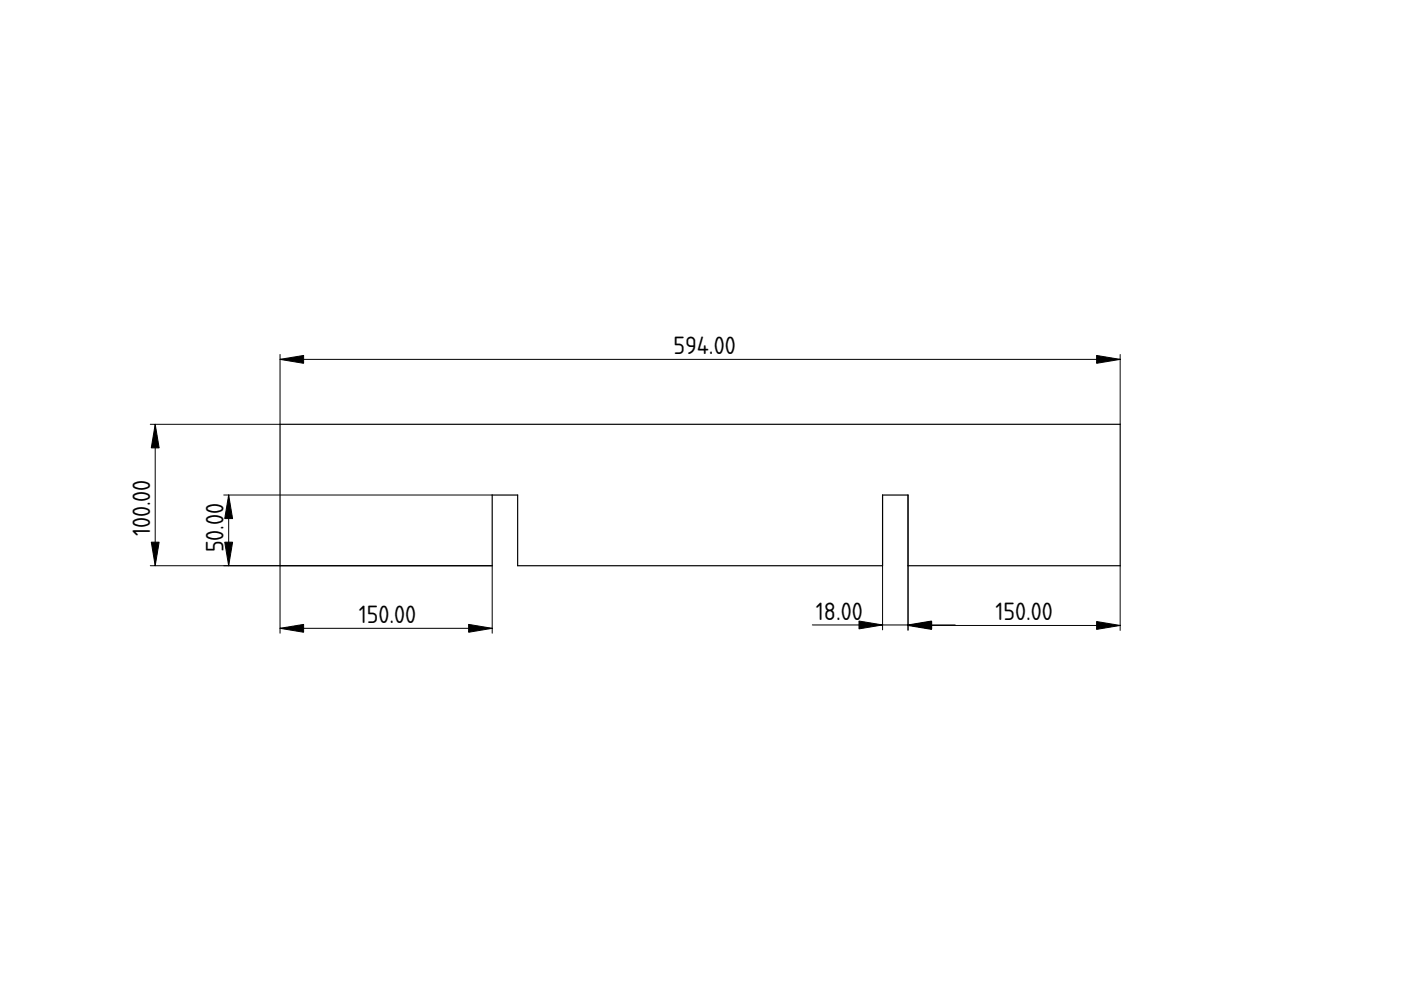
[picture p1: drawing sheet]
<svg xmlns="http://www.w3.org/2000/svg" width="297mm" height="210mm" viewBox="0 0 297 210" stroke-linecap="round" stroke-linejoin="round" font-family="sans-serif">
<g fill="none" stroke="#000" stroke-width=".21">
<path d="M59.4 75.2v14.8h-27.5M59.4 76.2h178.1M237.5 75.2v14.8M32.9 90v29.9M31.9 119.9h72.5v14.4M47.4 105h57M48.5 105v14.9M59.4 119.9v14.4M148.4 105h.1M187.1 105v28.5M192.5 105v28.7M237.5 119.9v13.8"/>
<path d="M59.4 133.2h45M172.2 132.5h30.3M192.5 132.6h45"/>
</g>
<path d="M59.4 90h178.1v29.9h-45v-14.9h-5.4v14.9h-77.3v-14.9h-5.4v14.9h-45z" fill="none" stroke="#000" stroke-width=".25"/>
<path d="M59.4 76.2l5-.8v1.6zM232.5 75.4l5 .8-5 .8zM32.9 90l.8 5h-1.6zM32.1 115h1.6l-.8 4.9zM48.5 105l.8 5h-1.7zM47.6 115h1.7l-.8 4.9zM59.4 133.2l5-.8v1.7zM99.4 132.4l5 .8-5 .9zM182.1 131.7l5 .8-5 .8zM192.5 132.6l5-.8v1.6zM192.5 132.5l5-.8v1.6zM232.5 131.8l5 .8-5 .8z" fill="#000" stroke="#000" stroke-width=".21"/>
<g font-size="5">
<text x="142.8" y="75.1">594.00</text>
<text x="31.8" y="113.7" transform="rotate(-90 31.8 113.7)">100.00</text>
<text x="47.4" y="117.1" transform="rotate(-90 47.4 117.1)">50.00</text>
<text x="173" y="131.4">18.00</text>
<text x="211" y="131.5">150.00</text>
<text x="76.1" y="132.1">150.00</text>
</g>
</svg>
